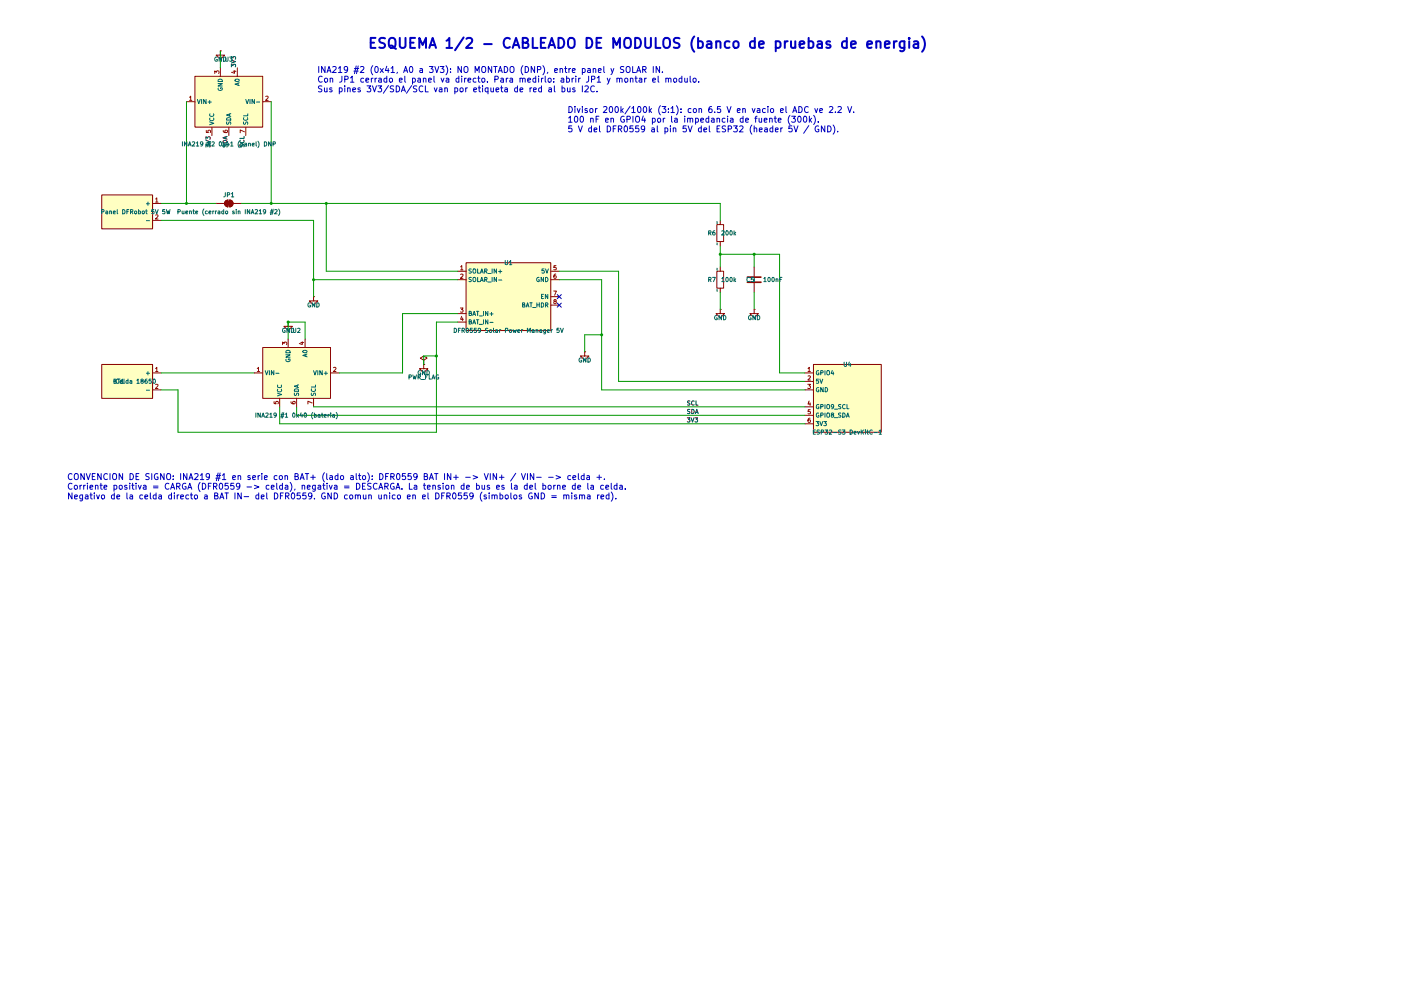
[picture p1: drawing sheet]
(kicad_sch
 (version 20260101)
 (generator "eeschema")
 (generator_version "10.0")
 (paper "A3")
 (lib_symbols
  (symbol "banco_modulos:PANEL_SOLAR_5W" (exclude_from_sim no) (in_bom yes) (on_board yes)
   (property "Reference" "SC" (at 2.54 0 0) (effects (font (size 1.27 1.27))))
   (property "Value" "PANEL_SOLAR_5W" (at 0 -2.54 0) (effects (font (size 1.27 1.27))))
   (property "Footprint" "" (at 0 -5.08 0) (effects (font (size 1.27 1.27))) (hide yes))
   (property "Datasheet" "~" (at 0 -7.62 0) (effects (font (size 1.27 1.27))) (hide yes))
   (property "Description" "Panel solar DFRobot 5V 5W" (at 0 -10.16 0) (effects (font (size 1.27 1.27))) (hide yes))
   (symbol "PANEL_SOLAR_5W_0_1"
    (rectangle (start -7.62 -5.08) (end 7.62 5.08) (stroke (width 0.254) (type default)) (fill (type background))))
   (symbol "PANEL_SOLAR_5W_1_1"
    (pin passive line (at 10.16 2.54 180) (length 2.54) (name "+" (effects (font (size 1.27 1.27)))) (number "1" (effects (font (size 1.27 1.27)))))
    (pin passive line (at 10.16 -2.54 180) (length 2.54) (name "-" (effects (font (size 1.27 1.27)))) (number "2" (effects (font (size 1.27 1.27)))))))
  (symbol "Jumper:SolderJumper_2_Bridged"
   (pin_numbers (hide yes))
   (pin_names
    (offset 0) (hide yes)) (exclude_from_sim no) (in_bom no) (on_board yes)
   (property "Reference" "JP" (at 0 2.032 0) (effects (font (size 1.27 1.27))))
   (property "Value" "SolderJumper_2_Bridged" (at 0 -2.54 0) (effects (font (size 1.27 1.27))))
   (property "Footprint" "" (at 0 0 0) (effects (font (size 1.27 1.27)) (hide yes)))
   (property "Datasheet" "~" (at 0 0 0) (effects (font (size 1.27 1.27)) (hide yes)))
   (property "Description" "Solder Jumper, 2-pole, closed/bridged" (at 0 0 0) (effects (font (size 1.27 1.27)) (hide yes)))
   (symbol "SolderJumper_2_Bridged_0_1"
    (rectangle (start -0.508 0.508) (end 0.508 -0.508) (stroke (width 0) (type default)) (fill (type outline)))
    (polyline (pts (xy -0.254 1.016) (xy -0.254 -1.016)) (stroke (width 0) (type default)) (fill (type none)))
    (arc (start -0.254 -1.016) (mid -1.2656 0) (end -0.254 1.016) (stroke (width 0) (type default)) (fill (type none)))
    (arc (start -0.254 -1.016) (mid -1.2656 0) (end -0.254 1.016) (stroke (width 0) (type default)) (fill (type outline)))
    (arc (start 0.254 1.016) (mid 1.2656 0) (end 0.254 -1.016) (stroke (width 0) (type default)) (fill (type none)))
    (arc (start 0.254 1.016) (mid 1.2656 0) (end 0.254 -1.016) (stroke (width 0) (type default)) (fill (type outline)))
    (polyline (pts (xy 0.254 1.016) (xy 0.254 -1.016)) (stroke (width 0) (type default)) (fill (type none))))
   (symbol "SolderJumper_2_Bridged_1_1"
    (pin passive line (at -3.81 0 0) (length 2.54) (name "A" (effects (font (size 1.27 1.27)))) (number "1" (effects (font (size 1.27 1.27)))))
    (pin passive line (at 3.81 0 180) (length 2.54) (name "B" (effects (font (size 1.27 1.27)))) (number "2" (effects (font (size 1.27 1.27))))))
   (embedded_fonts no))
  (symbol "banco_modulos:INA219_MODULO2" (exclude_from_sim no) (in_bom yes) (on_board yes)
   (property "Reference" "U" (at 2.54 0 0) (effects (font (size 1.27 1.27))))
   (property "Value" "INA219_MODULO2" (at 0 -2.54 0) (effects (font (size 1.27 1.27))))
   (property "Footprint" "" (at 0 -5.08 0) (effects (font (size 1.27 1.27))) (hide yes))
   (property "Datasheet" "~" (at 0 -7.62 0) (effects (font (size 1.27 1.27))) (hide yes))
   (property "Description" "Modulo INA219 con shunt 0.1R (VIN- izquierda, VIN+ derecha)" (at 0 -10.16 0) (effects (font (size 1.27 1.27))) (hide yes))
   (symbol "INA219_MODULO2_0_1"
    (rectangle (start -10.16 -7.62) (end 10.16 7.62) (stroke (width 0.254) (type default)) (fill (type background))))
   (symbol "INA219_MODULO2_1_1"
    (pin passive line (at -12.7 0 0) (length 2.54) (name "VIN-" (effects (font (size 1.27 1.27)))) (number "1" (effects (font (size 1.27 1.27)))))
    (pin passive line (at 12.7 0 180) (length 2.54) (name "VIN+" (effects (font (size 1.27 1.27)))) (number "2" (effects (font (size 1.27 1.27)))))
    (pin passive line (at -2.54 10.16 270) (length 2.54) (name "GND" (effects (font (size 1.27 1.27)))) (number "3" (effects (font (size 1.27 1.27)))))
    (pin passive line (at 2.54 10.16 270) (length 2.54) (name "A0" (effects (font (size 1.27 1.27)))) (number "4" (effects (font (size 1.27 1.27)))))
    (pin passive line (at -5.08 -10.16 90) (length 2.54) (name "VCC" (effects (font (size 1.27 1.27)))) (number "5" (effects (font (size 1.27 1.27)))))
    (pin passive line (at 0 -10.16 90) (length 2.54) (name "SDA" (effects (font (size 1.27 1.27)))) (number "6" (effects (font (size 1.27 1.27)))))
    (pin passive line (at 5.08 -10.16 90) (length 2.54) (name "SCL" (effects (font (size 1.27 1.27)))) (number "7" (effects (font (size 1.27 1.27)))))))
  (symbol "banco_modulos:DFR0559" (exclude_from_sim no) (in_bom yes) (on_board yes)
   (property "Reference" "U" (at 2.54 0 0) (effects (font (size 1.27 1.27))))
   (property "Value" "DFR0559" (at 0 -2.54 0) (effects (font (size 1.27 1.27))))
   (property "Footprint" "" (at 0 -5.08 0) (effects (font (size 1.27 1.27))) (hide yes))
   (property "Datasheet" "~" (at 0 -7.62 0) (effects (font (size 1.27 1.27))) (hide yes))
   (property "Description" "DFRobot Solar Power Manager 5V (CN3065 + MT3608 + DW06D)" (at 0 -10.16 0) (effects (font (size 1.27 1.27))) (hide yes))
   (symbol "DFR0559_0_1"
    (rectangle (start -12.7 -10.16) (end 12.7 10.16) (stroke (width 0.254) (type default)) (fill (type background))))
   (symbol "DFR0559_1_1"
    (pin passive line (at -15.24 7.62 0) (length 2.54) (name "SOLAR_IN+" (effects (font (size 1.27 1.27)))) (number "1" (effects (font (size 1.27 1.27)))))
    (pin passive line (at -15.24 5.08 0) (length 2.54) (name "SOLAR_IN-" (effects (font (size 1.27 1.27)))) (number "2" (effects (font (size 1.27 1.27)))))
    (pin passive line (at -15.24 -5.08 0) (length 2.54) (name "BAT_IN+" (effects (font (size 1.27 1.27)))) (number "3" (effects (font (size 1.27 1.27)))))
    (pin passive line (at -15.24 -7.62 0) (length 2.54) (name "BAT_IN-" (effects (font (size 1.27 1.27)))) (number "4" (effects (font (size 1.27 1.27)))))
    (pin passive line (at 15.24 7.62 180) (length 2.54) (name "5V" (effects (font (size 1.27 1.27)))) (number "5" (effects (font (size 1.27 1.27)))))
    (pin passive line (at 15.24 5.08 180) (length 2.54) (name "GND" (effects (font (size 1.27 1.27)))) (number "6" (effects (font (size 1.27 1.27)))))
    (pin passive line (at 15.24 0 180) (length 2.54) (name "EN" (effects (font (size 1.27 1.27)))) (number "7" (effects (font (size 1.27 1.27)))))
    (pin passive line (at 15.24 -2.54 180) (length 2.54) (name "BAT_HDR" (effects (font (size 1.27 1.27)))) (number "8" (effects (font (size 1.27 1.27)))))))
  (symbol "banco_modulos:CELDA_18650" (exclude_from_sim no) (in_bom yes) (on_board yes)
   (property "Reference" "BT" (at 2.54 0 0) (effects (font (size 1.27 1.27))))
   (property "Value" "CELDA_18650" (at 0 -2.54 0) (effects (font (size 1.27 1.27))))
   (property "Footprint" "" (at 0 -5.08 0) (effects (font (size 1.27 1.27))) (hide yes))
   (property "Datasheet" "~" (at 0 -7.62 0) (effects (font (size 1.27 1.27))) (hide yes))
   (property "Description" "Celda 18650 en portapilas" (at 0 -10.16 0) (effects (font (size 1.27 1.27))) (hide yes))
   (symbol "CELDA_18650_0_1"
    (rectangle (start -7.62 -5.08) (end 7.62 5.08) (stroke (width 0.254) (type default)) (fill (type background))))
   (symbol "CELDA_18650_1_1"
    (pin passive line (at 10.16 2.54 180) (length 2.54) (name "+" (effects (font (size 1.27 1.27)))) (number "1" (effects (font (size 1.27 1.27)))))
    (pin passive line (at 10.16 -2.54 180) (length 2.54) (name "-" (effects (font (size 1.27 1.27)))) (number "2" (effects (font (size 1.27 1.27)))))))
  (symbol "banco_modulos:ESP32S3_NODO2" (exclude_from_sim no) (in_bom yes) (on_board yes)
   (property "Reference" "U" (at 2.54 0 0) (effects (font (size 1.27 1.27))))
   (property "Value" "ESP32S3_NODO2" (at 0 -2.54 0) (effects (font (size 1.27 1.27))))
   (property "Footprint" "" (at 0 -5.08 0) (effects (font (size 1.27 1.27))) (hide yes))
   (property "Datasheet" "~" (at 0 -7.62 0) (effects (font (size 1.27 1.27))) (hide yes))
   (property "Description" "ESP32-S3 DevKitC-1 (pines usados, a la izquierda, orden de cableado)" (at 0 -10.16 0) (effects (font (size 1.27 1.27))) (hide yes))
   (symbol "ESP32S3_NODO2_0_1"
    (rectangle (start -10.16 -15.24) (end 10.16 5.08) (stroke (width 0.254) (type default)) (fill (type background))))
   (symbol "ESP32S3_NODO2_1_1"
    (pin passive line (at -12.7 2.54 0) (length 2.54) (name "GPIO4" (effects (font (size 1.27 1.27)))) (number "1" (effects (font (size 1.27 1.27)))))
    (pin passive line (at -12.7 0 0) (length 2.54) (name "5V" (effects (font (size 1.27 1.27)))) (number "2" (effects (font (size 1.27 1.27)))))
    (pin passive line (at -12.7 -2.54 0) (length 2.54) (name "GND" (effects (font (size 1.27 1.27)))) (number "3" (effects (font (size 1.27 1.27)))))
    (pin passive line (at -12.7 -7.62 0) (length 2.54) (name "GPIO9_SCL" (effects (font (size 1.27 1.27)))) (number "4" (effects (font (size 1.27 1.27)))))
    (pin passive line (at -12.7 -10.16 0) (length 2.54) (name "GPIO8_SDA" (effects (font (size 1.27 1.27)))) (number "5" (effects (font (size 1.27 1.27)))))
    (pin passive line (at -12.7 -12.7 0) (length 2.54) (name "3V3" (effects (font (size 1.27 1.27)))) (number "6" (effects (font (size 1.27 1.27)))))))
  (symbol "Device:R"
   (pin_numbers (hide yes))
   (pin_names
    (offset 0)) (exclude_from_sim no) (in_bom yes) (on_board yes)
   (property "Reference" "R" (at 2.032 0 90) (effects (font (size 1.27 1.27))))
   (property "Value" "R" (at 0 0 90) (effects (font (size 1.27 1.27))))
   (property "Footprint" "" (at -1.778 0 90) (effects (font (size 1.27 1.27)) (hide yes)))
   (property "Datasheet" "~" (at 0 0 0) (effects (font (size 1.27 1.27)) (hide yes)))
   (property "Description" "Resistor" (at 0 0 0) (effects (font (size 1.27 1.27)) (hide yes)))
   (symbol "R_0_1"
    (rectangle (start -1.016 -2.54) (end 1.016 2.54) (stroke (width 0.254) (type default)) (fill (type none))))
   (symbol "R_1_1"
    (pin passive line (at 0 3.81 270) (length 1.27) (name "~" (effects (font (size 1.27 1.27)))) (number "1" (effects (font (size 1.27 1.27)))))
    (pin passive line (at 0 -3.81 90) (length 1.27) (name "~" (effects (font (size 1.27 1.27)))) (number "2" (effects (font (size 1.27 1.27))))))
   (embedded_fonts no))
  (symbol "Device:C"
   (pin_numbers (hide yes))
   (pin_names
    (offset 0.254)) (exclude_from_sim no) (in_bom yes) (on_board yes)
   (property "Reference" "C" (at 0.635 2.54 0) (effects (font (size 1.27 1.27)) (justify left)))
   (property "Value" "C" (at 0.635 -2.54 0) (effects (font (size 1.27 1.27)) (justify left)))
   (property "Footprint" "" (at 0.9652 -3.81 0) (effects (font (size 1.27 1.27)) (hide yes)))
   (property "Datasheet" "~" (at 0 0 0) (effects (font (size 1.27 1.27)) (hide yes)))
   (property "Description" "Unpolarized capacitor" (at 0 0 0) (effects (font (size 1.27 1.27)) (hide yes)))
   (symbol "C_0_1"
    (polyline (pts (xy -2.032 0.762) (xy 2.032 0.762)) (stroke (width 0.508) (type default)) (fill (type none)))
    (polyline (pts (xy -2.032 -0.762) (xy 2.032 -0.762)) (stroke (width 0.508) (type default)) (fill (type none))))
   (symbol "C_1_1"
    (pin passive line (at 0 3.81 270) (length 2.794) (name "~" (effects (font (size 1.27 1.27)))) (number "1" (effects (font (size 1.27 1.27)))))
    (pin passive line (at 0 -3.81 90) (length 2.794) (name "~" (effects (font (size 1.27 1.27)))) (number "2" (effects (font (size 1.27 1.27))))))
   (embedded_fonts no))
  (symbol "power:GND"
   (power)
   (pin_numbers (hide yes))
   (pin_names
    (offset 0) (hide yes)) (exclude_from_sim no) (in_bom yes) (on_board yes)
   (property "Reference" "#PWR" (at 0 -6.35 0) (effects (font (size 1.27 1.27)) (hide yes)))
   (property "Value" "GND" (at 0 -3.81 0) (effects (font (size 1.27 1.27))))
   (property "Footprint" "" (at 0 0 0) (effects (font (size 1.27 1.27)) (hide yes)))
   (property "Datasheet" "" (at 0 0 0) (effects (font (size 1.27 1.27)) (hide yes)))
   (property "Description" "Power symbol creates a global label with name \"GND\" , ground" (at 0 0 0) (effects (font (size 1.27 1.27)) (hide yes)))
   (symbol "GND_0_1"
    (polyline (pts (xy 0 0) (xy 0 -1.27) (xy 1.27 -1.27) (xy 0 -2.54) (xy -1.27 -1.27) (xy 0 -1.27)) (stroke (width 0) (type default)) (fill (type none))))
   (symbol "GND_1_1"
    (pin power_in line (at 0 0 270) (length 0) (name "~" (effects (font (size 1.27 1.27)))) (number "1" (effects (font (size 1.27 1.27))))))
   (embedded_fonts no))
  (symbol "banco_modulos:INA219_MODULO_INV" (exclude_from_sim no) (in_bom yes) (on_board yes)
   (property "Reference" "U" (at 2.54 0 0) (effects (font (size 1.27 1.27))))
   (property "Value" "INA219_MODULO_INV" (at 0 -2.54 0) (effects (font (size 1.27 1.27))))
   (property "Footprint" "" (at 0 -5.08 0) (effects (font (size 1.27 1.27))) (hide yes))
   (property "Datasheet" "~" (at 0 -7.62 0) (effects (font (size 1.27 1.27))) (hide yes))
   (property "Description" "Modulo INA219 con shunt 0.1R (VIN+ izquierda, VIN- derecha)" (at 0 -10.16 0) (effects (font (size 1.27 1.27))) (hide yes))
   (symbol "INA219_MODULO_INV_0_1"
    (rectangle (start -10.16 -7.62) (end 10.16 7.62) (stroke (width 0.254) (type default)) (fill (type background))))
   (symbol "INA219_MODULO_INV_1_1"
    (pin passive line (at -12.7 0 0) (length 2.54) (name "VIN+" (effects (font (size 1.27 1.27)))) (number "1" (effects (font (size 1.27 1.27)))))
    (pin passive line (at 12.7 0 180) (length 2.54) (name "VIN-" (effects (font (size 1.27 1.27)))) (number "2" (effects (font (size 1.27 1.27)))))
    (pin passive line (at -2.54 10.16 270) (length 2.54) (name "GND" (effects (font (size 1.27 1.27)))) (number "3" (effects (font (size 1.27 1.27)))))
    (pin passive line (at 2.54 10.16 270) (length 2.54) (name "A0" (effects (font (size 1.27 1.27)))) (number "4" (effects (font (size 1.27 1.27)))))
    (pin passive line (at -5.08 -10.16 90) (length 2.54) (name "VCC" (effects (font (size 1.27 1.27)))) (number "5" (effects (font (size 1.27 1.27)))))
    (pin passive line (at 0 -10.16 90) (length 2.54) (name "SDA" (effects (font (size 1.27 1.27)))) (number "6" (effects (font (size 1.27 1.27)))))
    (pin passive line (at 5.08 -10.16 90) (length 2.54) (name "SCL" (effects (font (size 1.27 1.27)))) (number "7" (effects (font (size 1.27 1.27)))))))
  (symbol "power:PWR_FLAG"
   (power)
   (pin_numbers (hide yes))
   (pin_names
    (offset 0) (hide yes)) (exclude_from_sim no) (in_bom yes) (on_board yes)
   (property "Reference" "#FLG" (at 0 1.905 0) (effects (font (size 1.27 1.27)) (hide yes)))
   (property "Value" "PWR_FLAG" (at 0 3.81 0) (effects (font (size 1.27 1.27))))
   (property "Footprint" "" (at 0 0 0) (effects (font (size 1.27 1.27)) (hide yes)))
   (property "Datasheet" "~" (at 0 0 0) (effects (font (size 1.27 1.27)) (hide yes)))
   (property "Description" "Special symbol for telling ERC where power comes from" (at 0 0 0) (effects (font (size 1.27 1.27)) (hide yes)))
   (symbol "PWR_FLAG_0_0"
    (pin power_out line (at 0 0 90) (length 0) (name "~" (effects (font (size 1.27 1.27)))) (number "1" (effects (font (size 1.27 1.27))))))
   (symbol "PWR_FLAG_0_1"
    (polyline (pts (xy 0 0) (xy 0 1.27) (xy -1.016 1.905) (xy 0 2.54) (xy 1.016 1.905) (xy 0 1.27)) (stroke (width 0) (type default)) (fill (type none))))
   (embedded_fonts no)))
 (symbol
  (lib_id "banco_modulos:PANEL_SOLAR_5W")
  (at 38.1 63.5 0)
  (unit 1)
  (body_style 1)
  (exclude_from_sim no)
  (in_bom yes)
  (on_board yes)
  (in_pos_files yes)
  (dnp no)
  (property "Reference" "SC1" (at 35.56 63.5 0) (show_name no) (do_not_autoplace no) (hide yes) (effects (font (size 1.27 1.27))))
  (property "Value" "Panel DFRobot 5V 5W" (at 40.64 63.5 0) (show_name no) (do_not_autoplace no) (effects (font (size 1.27 1.27))))
  (property "Footprint" "" (at 38.1 58.42 0) (hide yes) (show_name no) (do_not_autoplace no) (effects (font (size 1.27 1.27))))
  (property "Datasheet" "" (at 38.1 55.88 0) (hide yes) (show_name no) (do_not_autoplace no) (effects (font (size 1.27 1.27))))
  (property "Description" "Panel solar DFRobot 5V 5W" (at 38.1 53.34 0) (hide yes) (show_name no) (do_not_autoplace no) (effects (font (size 1.27 1.27))))
  (pin "1")
  (pin "2"))
 (symbol
  (lib_id "banco_modulos:DFR0559")
  (at 152.4 88.9 0)
  (unit 1)
  (body_style 1)
  (exclude_from_sim no)
  (in_bom yes)
  (on_board yes)
  (in_pos_files yes)
  (dnp no)
  (property "Reference" "U1" (at 152.4 78.74 0) (show_name no) (do_not_autoplace no) (effects (font (size 1.27 1.27))))
  (property "Value" "DFR0559 Solar Power Manager 5V" (at 152.4 99.06 0) (show_name no) (do_not_autoplace no) (effects (font (size 1.27 1.27))))
  (property "Footprint" "" (at 152.4 83.82 0) (hide yes) (show_name no) (do_not_autoplace no) (effects (font (size 1.27 1.27))))
  (property "Datasheet" "" (at 152.4 81.28 0) (hide yes) (show_name no) (do_not_autoplace no) (effects (font (size 1.27 1.27))))
  (property "Description" "DFRobot Solar Power Manager 5V (CN3065 + MT3608 + DW06D)" (at 152.4 78.74 0) (hide yes) (show_name no) (do_not_autoplace no) (effects (font (size 1.27 1.27))))
  (pin "1")
  (pin "2")
  (pin "3")
  (pin "4")
  (pin "5")
  (pin "6")
  (pin "7")
  (pin "8"))
 (symbol
  (lib_id "banco_modulos:CELDA_18650")
  (at 38.1 114.3 0)
  (unit 1)
  (body_style 1)
  (exclude_from_sim no)
  (in_bom yes)
  (on_board yes)
  (in_pos_files yes)
  (dnp no)
  (property "Reference" "BT1" (at 35.56 114.3 0) (show_name no) (do_not_autoplace no) (effects (font (size 1.27 1.27))))
  (property "Value" "Celda 18650" (at 40.64 114.3 0) (show_name no) (do_not_autoplace no) (effects (font (size 1.27 1.27))))
  (property "Footprint" "" (at 38.1 109.22 0) (hide yes) (show_name no) (do_not_autoplace no) (effects (font (size 1.27 1.27))))
  (property "Datasheet" "" (at 38.1 106.68 0) (hide yes) (show_name no) (do_not_autoplace no) (effects (font (size 1.27 1.27))))
  (property "Description" "Celda 18650 en portapilas" (at 38.1 104.14 0) (hide yes) (show_name no) (do_not_autoplace no) (effects (font (size 1.27 1.27))))
  (pin "1")
  (pin "2"))
 (symbol
  (lib_id "banco_modulos:INA219_MODULO2")
  (at 88.9 111.76 0)
  (unit 1)
  (body_style 1)
  (exclude_from_sim no)
  (in_bom yes)
  (on_board yes)
  (in_pos_files yes)
  (dnp no)
  (property "Reference" "U2" (at 88.9 99.06 0) (show_name no) (do_not_autoplace no) (effects (font (size 1.27 1.27))))
  (property "Value" "INA219 #1 0x40 (bateria)" (at 88.9 124.46 0) (show_name no) (do_not_autoplace no) (effects (font (size 1.27 1.27))))
  (property "Footprint" "" (at 88.9 106.68 0) (hide yes) (show_name no) (do_not_autoplace no) (effects (font (size 1.27 1.27))))
  (property "Datasheet" "" (at 88.9 104.14 0) (hide yes) (show_name no) (do_not_autoplace no) (effects (font (size 1.27 1.27))))
  (property "Description" "Modulo INA219 con shunt 0.1R (VIN- izquierda, VIN+ derecha)" (at 88.9 101.6 0) (hide yes) (show_name no) (do_not_autoplace no) (effects (font (size 1.27 1.27))))
  (pin "1")
  (pin "2")
  (pin "3")
  (pin "4")
  (pin "5")
  (pin "6")
  (pin "7"))
 (symbol
  (lib_id "banco_modulos:ESP32S3_NODO2")
  (at 254 114.3 0)
  (unit 1)
  (body_style 1)
  (exclude_from_sim no)
  (in_bom yes)
  (on_board yes)
  (in_pos_files yes)
  (dnp no)
  (property "Reference" "U4" (at 254.0 109.22 0) (show_name no) (do_not_autoplace no) (effects (font (size 1.27 1.27))))
  (property "Value" "ESP32-S3 DevKitC-1" (at 254.0 129.54 0) (show_name no) (do_not_autoplace no) (effects (font (size 1.27 1.27))))
  (property "Footprint" "" (at 254 109.22 0) (hide yes) (show_name no) (do_not_autoplace no) (effects (font (size 1.27 1.27))))
  (property "Datasheet" "" (at 254 106.68 0) (hide yes) (show_name no) (do_not_autoplace no) (effects (font (size 1.27 1.27))))
  (property "Description" "ESP32-S3 DevKitC-1 (pines usados, a la izquierda, orden de cableado)" (at 254 104.14 0) (hide yes) (show_name no) (do_not_autoplace no) (effects (font (size 1.27 1.27))))
  (pin "1")
  (pin "2")
  (pin "3")
  (pin "4")
  (pin "5")
  (pin "6"))
 (symbol
  (lib_id "Device:R")
  (at 215.9 69.85 0)
  (unit 1)
  (body_style 1)
  (exclude_from_sim no)
  (in_bom yes)
  (on_board yes)
  (in_pos_files yes)
  (dnp no)
  (property "Reference" "R6" (at 213.36 69.85 0) (show_name no) (do_not_autoplace no) (effects (font (size 1.27 1.27))))
  (property "Value" "200k" (at 218.44 69.85 0) (show_name no) (do_not_autoplace no) (effects (font (size 1.27 1.27))))
  (property "Footprint" "" (at 214.122 69.85 90) (hide yes) (show_name no) (do_not_autoplace no) (effects (font (size 1.27 1.27))))
  (property "Datasheet" "" (at 215.9 69.85 0) (hide yes) (show_name no) (do_not_autoplace no) (effects (font (size 1.27 1.27))))
  (property "Description" "Resistor" (at 215.9 69.85 0) (hide yes) (show_name no) (do_not_autoplace no) (effects (font (size 1.27 1.27))))
  (pin "1")
  (pin "2"))
 (symbol
  (lib_id "Device:R")
  (at 215.9 83.82 0)
  (unit 1)
  (body_style 1)
  (exclude_from_sim no)
  (in_bom yes)
  (on_board yes)
  (in_pos_files yes)
  (dnp no)
  (property "Reference" "R7" (at 213.36 83.82 0) (show_name no) (do_not_autoplace no) (effects (font (size 1.27 1.27))))
  (property "Value" "100k" (at 218.44 83.82 0) (show_name no) (do_not_autoplace no) (effects (font (size 1.27 1.27))))
  (property "Footprint" "" (at 214.122 83.82 90) (hide yes) (show_name no) (do_not_autoplace no) (effects (font (size 1.27 1.27))))
  (property "Datasheet" "" (at 215.9 83.82 0) (hide yes) (show_name no) (do_not_autoplace no) (effects (font (size 1.27 1.27))))
  (property "Description" "Resistor" (at 215.9 83.82 0) (hide yes) (show_name no) (do_not_autoplace no) (effects (font (size 1.27 1.27))))
  (pin "1")
  (pin "2"))
 (symbol
  (lib_id "Device:C")
  (at 226.06 83.82 0)
  (unit 1)
  (body_style 1)
  (exclude_from_sim no)
  (in_bom yes)
  (on_board yes)
  (in_pos_files yes)
  (dnp no)
  (property "Reference" "C5" (at 223.52 83.82 0) (show_name no) (do_not_autoplace no) (effects (font (size 1.27 1.27)) (justify left)))
  (property "Value" "100nF" (at 228.6 83.82 0) (show_name no) (do_not_autoplace no) (effects (font (size 1.27 1.27)) (justify left)))
  (property "Footprint" "" (at 227.025 80.01 0) (hide yes) (show_name no) (do_not_autoplace no) (effects (font (size 1.27 1.27))))
  (property "Datasheet" "" (at 226.06 83.82 0) (hide yes) (show_name no) (do_not_autoplace no) (effects (font (size 1.27 1.27))))
  (property "Description" "Unpolarized capacitor" (at 226.06 83.82 0) (hide yes) (show_name no) (do_not_autoplace no) (effects (font (size 1.27 1.27))))
  (pin "1")
  (pin "2"))
 (symbol
  (lib_id "power:GND")
  (at 93.98 88.9 0)
  (unit 1)
  (body_style 1)
  (exclude_from_sim no)
  (in_bom yes)
  (on_board yes)
  (in_pos_files yes)
  (dnp no)
  (property "Reference" "#PWR01" (at 93.98 86.36 0) (show_name no) (do_not_autoplace no) (hide yes) (effects (font (size 1.27 1.27))))
  (property "Value" "GND" (at 93.98 91.44 0) (show_name no) (do_not_autoplace no) (effects (font (size 1.27 1.27))))
  (property "Footprint" "" (at 93.98 88.9 0) (hide yes) (show_name no) (do_not_autoplace no) (effects (font (size 1.27 1.27))))
  (property "Datasheet" "" (at 93.98 88.9 0) (hide yes) (show_name no) (do_not_autoplace no) (effects (font (size 1.27 1.27))))
  (property "Description" "Power symbol creates a global label with name \"GND\" , ground" (at 93.98 88.9 0) (hide yes) (show_name no) (do_not_autoplace no) (effects (font (size 1.27 1.27))))
  (pin "1"))
 (symbol
  (lib_id "power:GND")
  (at 86.36 96.52 0)
  (unit 1)
  (body_style 1)
  (exclude_from_sim no)
  (in_bom yes)
  (on_board yes)
  (in_pos_files yes)
  (dnp no)
  (property "Reference" "#PWR02" (at 86.36 93.98 0) (show_name no) (do_not_autoplace no) (hide yes) (effects (font (size 1.27 1.27))))
  (property "Value" "GND" (at 86.36 99.06 0) (show_name no) (do_not_autoplace no) (effects (font (size 1.27 1.27))))
  (property "Footprint" "" (at 86.36 96.52 0) (hide yes) (show_name no) (do_not_autoplace no) (effects (font (size 1.27 1.27))))
  (property "Datasheet" "" (at 86.36 96.52 0) (hide yes) (show_name no) (do_not_autoplace no) (effects (font (size 1.27 1.27))))
  (property "Description" "Power symbol creates a global label with name \"GND\" , ground" (at 86.36 96.52 0) (hide yes) (show_name no) (do_not_autoplace no) (effects (font (size 1.27 1.27))))
  (pin "1"))
 (symbol
  (lib_id "power:GND")
  (at 175.26 105.41 0)
  (unit 1)
  (body_style 1)
  (exclude_from_sim no)
  (in_bom yes)
  (on_board yes)
  (in_pos_files yes)
  (dnp no)
  (property "Reference" "#PWR03" (at 175.26 102.87 0) (show_name no) (do_not_autoplace no) (hide yes) (effects (font (size 1.27 1.27))))
  (property "Value" "GND" (at 175.26 107.95 0) (show_name no) (do_not_autoplace no) (effects (font (size 1.27 1.27))))
  (property "Footprint" "" (at 175.26 105.41 0) (hide yes) (show_name no) (do_not_autoplace no) (effects (font (size 1.27 1.27))))
  (property "Datasheet" "" (at 175.26 105.41 0) (hide yes) (show_name no) (do_not_autoplace no) (effects (font (size 1.27 1.27))))
  (property "Description" "Power symbol creates a global label with name \"GND\" , ground" (at 175.26 105.41 0) (hide yes) (show_name no) (do_not_autoplace no) (effects (font (size 1.27 1.27))))
  (pin "1"))
 (symbol
  (lib_id "power:GND")
  (at 127 109.22 0)
  (unit 1)
  (body_style 1)
  (exclude_from_sim no)
  (in_bom yes)
  (on_board yes)
  (in_pos_files yes)
  (dnp no)
  (property "Reference" "#PWR04" (at 127.0 106.68 0) (show_name no) (do_not_autoplace no) (hide yes) (effects (font (size 1.27 1.27))))
  (property "Value" "GND" (at 127.0 111.76 0) (show_name no) (do_not_autoplace no) (effects (font (size 1.27 1.27))))
  (property "Footprint" "" (at 127 109.22 0) (hide yes) (show_name no) (do_not_autoplace no) (effects (font (size 1.27 1.27))))
  (property "Datasheet" "" (at 127 109.22 0) (hide yes) (show_name no) (do_not_autoplace no) (effects (font (size 1.27 1.27))))
  (property "Description" "Power symbol creates a global label with name \"GND\" , ground" (at 127 109.22 0) (hide yes) (show_name no) (do_not_autoplace no) (effects (font (size 1.27 1.27))))
  (pin "1"))
 (symbol
  (lib_id "power:GND")
  (at 215.9 92.71 0)
  (unit 1)
  (body_style 1)
  (exclude_from_sim no)
  (in_bom yes)
  (on_board yes)
  (in_pos_files yes)
  (dnp no)
  (property "Reference" "#PWR05" (at 215.9 90.17 0) (show_name no) (do_not_autoplace no) (hide yes) (effects (font (size 1.27 1.27))))
  (property "Value" "GND" (at 215.9 95.25 0) (show_name no) (do_not_autoplace no) (effects (font (size 1.27 1.27))))
  (property "Footprint" "" (at 215.9 92.71 0) (hide yes) (show_name no) (do_not_autoplace no) (effects (font (size 1.27 1.27))))
  (property "Datasheet" "" (at 215.9 92.71 0) (hide yes) (show_name no) (do_not_autoplace no) (effects (font (size 1.27 1.27))))
  (property "Description" "Power symbol creates a global label with name \"GND\" , ground" (at 215.9 92.71 0) (hide yes) (show_name no) (do_not_autoplace no) (effects (font (size 1.27 1.27))))
  (pin "1"))
 (symbol
  (lib_id "power:GND")
  (at 226.06 92.71 0)
  (unit 1)
  (body_style 1)
  (exclude_from_sim no)
  (in_bom yes)
  (on_board yes)
  (in_pos_files yes)
  (dnp no)
  (property "Reference" "#PWR06" (at 226.06 90.17 0) (show_name no) (do_not_autoplace no) (hide yes) (effects (font (size 1.27 1.27))))
  (property "Value" "GND" (at 226.06 95.25 0) (show_name no) (do_not_autoplace no) (effects (font (size 1.27 1.27))))
  (property "Footprint" "" (at 226.06 92.71 0) (hide yes) (show_name no) (do_not_autoplace no) (effects (font (size 1.27 1.27))))
  (property "Datasheet" "" (at 226.06 92.71 0) (hide yes) (show_name no) (do_not_autoplace no) (effects (font (size 1.27 1.27))))
  (property "Description" "Power symbol creates a global label with name \"GND\" , ground" (at 226.06 92.71 0) (hide yes) (show_name no) (do_not_autoplace no) (effects (font (size 1.27 1.27))))
  (pin "1"))
 (wire
  (pts (xy 97.79 60.96) (xy 97.79 81.28))
  (stroke (width 0) (type default)))
 (wire
  (pts (xy 97.79 81.28) (xy 137.16 81.28))
  (stroke (width 0) (type default)))
 (wire
  (pts (xy 97.79 60.96) (xy 215.9 60.96))
  (stroke (width 0) (type default)))
 (wire
  (pts (xy 215.9 60.96) (xy 215.9 66.03999999999999))
  (stroke (width 0) (type default)))
 (wire
  (pts (xy 48.260000000000005 66.04) (xy 93.98 66.04))
  (stroke (width 0) (type default)))
 (wire
  (pts (xy 93.98 66.04) (xy 93.98 83.82))
  (stroke (width 0) (type default)))
 (wire
  (pts (xy 93.98 83.82) (xy 137.16 83.82000000000001))
  (stroke (width 0) (type default)))
 (wire
  (pts (xy 93.98 83.82) (xy 93.98 88.9))
  (stroke (width 0) (type default)))
 (junction
  (at 93.98 83.82)
  (diameter 0)
  (color 0 0 0 0))
 (wire
  (pts (xy 48.260000000000005 111.75999999999999) (xy 76.2 111.76))
  (stroke (width 0) (type default)))
 (wire
  (pts (xy 101.60000000000001 111.76) (xy 120.65 111.76))
  (stroke (width 0) (type default)))
 (wire
  (pts (xy 120.65 111.76) (xy 120.65 93.98))
  (stroke (width 0) (type default)))
 (wire
  (pts (xy 120.65 93.98) (xy 137.16 93.98))
  (stroke (width 0) (type default)))
 (wire
  (pts (xy 48.260000000000005 116.84) (xy 53.34 116.84))
  (stroke (width 0) (type default)))
 (wire
  (pts (xy 53.34 116.84) (xy 53.34 129.54))
  (stroke (width 0) (type default)))
 (wire
  (pts (xy 53.34 129.54) (xy 130.81 129.54))
  (stroke (width 0) (type default)))
 (wire
  (pts (xy 130.81 129.54) (xy 130.81 106.68))
  (stroke (width 0) (type default)))
 (wire
  (pts (xy 130.81 106.68) (xy 130.81 96.52))
  (stroke (width 0) (type default)))
 (wire
  (pts (xy 130.81 96.52) (xy 137.16 96.52000000000001))
  (stroke (width 0) (type default)))
 (wire
  (pts (xy 130.81 106.68) (xy 127 106.68))
  (stroke (width 0) (type default)))
 (wire
  (pts (xy 127 106.68) (xy 127.0 109.22))
  (stroke (width 0) (type default)))
 (junction
  (at 130.81 106.68)
  (diameter 0)
  (color 0 0 0 0))
 (wire
  (pts (xy 86.36 101.60000000000001) (xy 86.36 96.52))
  (stroke (width 0) (type default)))
 (wire
  (pts (xy 91.44000000000001 101.60000000000001) (xy 91.44 96.52))
  (stroke (width 0) (type default)))
 (wire
  (pts (xy 91.44 96.52) (xy 86.36 96.52))
  (stroke (width 0) (type default)))
 (junction
  (at 86.36 96.52)
  (diameter 0)
  (color 0 0 0 0))
 (wire
  (pts (xy 93.98 121.92) (xy 241.3 121.92))
  (stroke (width 0) (type default)))
 (wire
  (pts (xy 88.9 121.92) (xy 88.9 124.46))
  (stroke (width 0) (type default)))
 (wire
  (pts (xy 88.9 124.46) (xy 241.3 124.46))
  (stroke (width 0) (type default)))
 (wire
  (pts (xy 83.82000000000001 121.92) (xy 83.82 127))
  (stroke (width 0) (type default)))
 (wire
  (pts (xy 83.82 127) (xy 241.3 127.0))
  (stroke (width 0) (type default)))
 (wire
  (pts (xy 167.64000000000001 81.28) (xy 185.42 81.28))
  (stroke (width 0) (type default)))
 (wire
  (pts (xy 185.42 81.28) (xy 185.42 114.3))
  (stroke (width 0) (type default)))
 (wire
  (pts (xy 185.42 114.3) (xy 241.3 114.3))
  (stroke (width 0) (type default)))
 (wire
  (pts (xy 167.64000000000001 83.82000000000001) (xy 180.34 83.82))
  (stroke (width 0) (type default)))
 (wire
  (pts (xy 180.34 83.82) (xy 180.34 100.33))
  (stroke (width 0) (type default)))
 (wire
  (pts (xy 180.34 100.33) (xy 180.34 116.84))
  (stroke (width 0) (type default)))
 (wire
  (pts (xy 180.34 116.84) (xy 241.3 116.84))
  (stroke (width 0) (type default)))
 (wire
  (pts (xy 180.34 100.33) (xy 175.26 100.33))
  (stroke (width 0) (type default)))
 (wire
  (pts (xy 175.26 100.33) (xy 175.26 105.41))
  (stroke (width 0) (type default)))
 (junction
  (at 180.34 100.33)
  (diameter 0)
  (color 0 0 0 0))
 (wire
  (pts (xy 215.9 73.66) (xy 215.9 76.2))
  (stroke (width 0) (type default)))
 (wire
  (pts (xy 215.9 76.2) (xy 215.9 80.00999999999999))
  (stroke (width 0) (type default)))
 (wire
  (pts (xy 215.9 76.2) (xy 226.06 76.2))
  (stroke (width 0) (type default)))
 (junction
  (at 215.9 76.2)
  (diameter 0)
  (color 0 0 0 0))
 (wire
  (pts (xy 226.06 76.2) (xy 226.06 80.00999999999999))
  (stroke (width 0) (type default)))
 (wire
  (pts (xy 226.06 76.2) (xy 233.68 76.2))
  (stroke (width 0) (type default)))
 (wire
  (pts (xy 233.68 76.2) (xy 233.68 111.76))
  (stroke (width 0) (type default)))
 (wire
  (pts (xy 233.68 111.76) (xy 241.3 111.75999999999999))
  (stroke (width 0) (type default)))
 (junction
  (at 226.06 76.2)
  (diameter 0)
  (color 0 0 0 0))
 (wire
  (pts (xy 215.9 87.63) (xy 215.9 92.71))
  (stroke (width 0) (type default)))
 (wire
  (pts (xy 226.06 87.63) (xy 226.06 92.71))
  (stroke (width 0) (type default)))
 (no_connect
  (at 167.64000000000001 88.9))
 (no_connect
  (at 167.64000000000001 91.44000000000001))
 (label "SCL"
  (at 205.74 121.92 0)
  (effects (font (size 1.27 1.27)) (justify left bottom)))
 (label "SDA"
  (at 205.74 124.46 0)
  (effects (font (size 1.27 1.27)) (justify left bottom)))
 (label "3V3"
  (at 205.74 127 0)
  (effects (font (size 1.27 1.27)) (justify left bottom)))
 (text "ESQUEMA 1/2 - CABLEADO DE MODULOS (banco de pruebas de energia)"
  (exclude_from_sim no)
  (at 110 15 0)
  (effects (font (size 3 3)
    (bold yes)) (justify left bottom)))
 (text "CONVENCION DE SIGNO: INA219 #1 en serie con BAT+ (lado alto): DFR0559 BAT IN+ -> VIN+ / VIN- -> celda +.\nCorriente positiva = CARGA (DFR0559 -> celda), negativa = DESCARGA. La tension de bus es la del borne de la celda.\nNegativo de la celda directo a BAT IN- del DFR0559. GND comun unico en el DFR0559 (simbolos GND = misma red)."
  (exclude_from_sim no)
  (at 20 150 0)
  (effects (font (size 1.8 1.8)) (justify left bottom)))
 (text "Un solo INA219 (0x40), en serie con la bateria. El panel va directo a SOLAR IN del DFR0559."
  (exclude_from_sim no)
  (at 95 28 0)
  (effects (font (size 1.8 1.8)) (justify left bottom)))
 (text "Divisor 200k/100k (3:1): con 6.5 V en vacio el ADC ve 2.2 V.\n100 nF en GPIO4 por la impedancia de fuente (300k).\n5 V del DFR0559 al pin 5V del ESP32 (header 5V / GND)."
  (exclude_from_sim no)
  (at 170 40 0)
  (effects (font (size 1.8 1.8)) (justify left bottom)))
 (symbol
  (lib_id "power:PWR_FLAG")
  (at 127 109.22 0)
  (unit 1)
  (body_style 1)
  (exclude_from_sim no)
  (in_bom yes)
  (on_board yes)
  (in_pos_files yes)
  (dnp no)
  (property "Reference" "#FLG01" (at 127 111.125 0) (hide yes) (show_name no) (do_not_autoplace no) (hide yes) (effects (font (size 1.27 1.27))))
  (property "Value" "PWR_FLAG" (at 127 113.03 0) (show_name no) (do_not_autoplace no) (effects (font (size 1.27 1.27))))
  (property "Footprint" "" (at 127 109.22 0) (hide yes) (show_name no) (do_not_autoplace no) (effects (font (size 1.27 1.27))))
  (property "Datasheet" "" (at 127 109.22 0) (hide yes) (show_name no) (do_not_autoplace no) (effects (font (size 1.27 1.27))))
  (property "Description" "Special symbol for telling ERC where power comes from" (at 127 109.22 0) (hide yes) (show_name no) (do_not_autoplace no) (effects (font (size 1.27 1.27))))
  (pin "1"))
 (junction
  (at 127.0 109.22)
  (diameter 0)
  (color 0 0 0 0))
 (wire
  (pts (xy 48.260000000000005 60.96) (xy 97.79 60.96))
  (stroke (width 0) (type default)))
 (junction
  (at 97.79 60.96)
  (diameter 0)
  (color 0 0 0 0))
 (sheet_instances
  (path ""
   (page "1"))))
